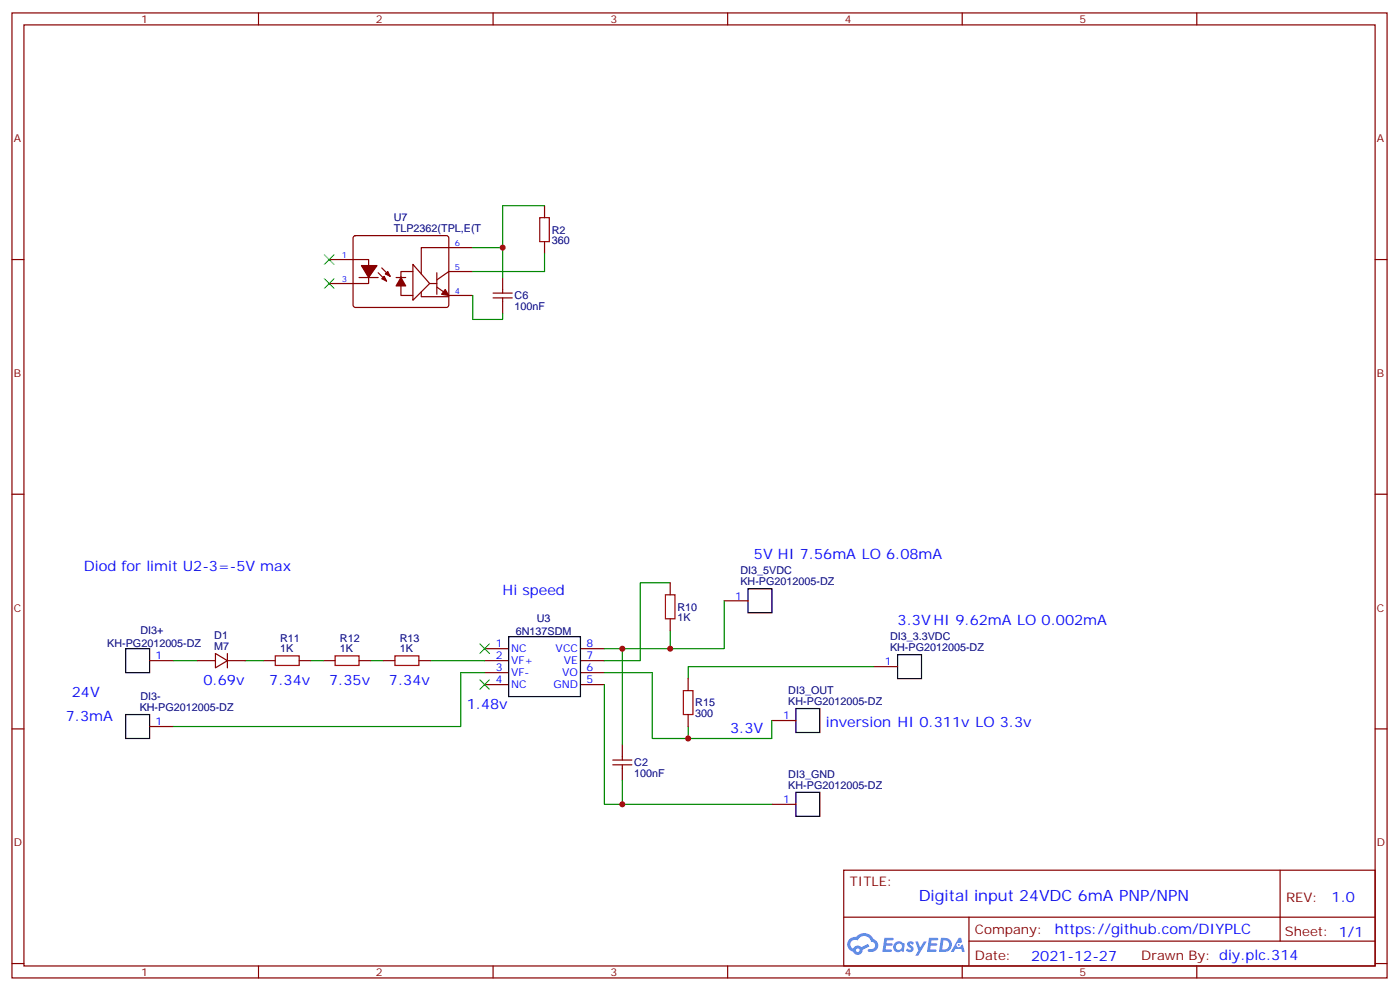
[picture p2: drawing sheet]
<svg xmlns="http://www.w3.org/2000/svg" width="413mm" height="292mm" viewBox="0 0 413 292" stroke-linecap="round" stroke-linejoin="round" font-family="sans-serif">
<g fill="none" stroke="#870000" stroke-width=".35">
<path d="M3.5 3.8h405.4v284.3h-405.4zM7.1 7.3h398.2v277.3h-398.2zM76.2 3.8v3.5M145.3 3.8v3.5M214.5 3.8v3.5M283.6 3.8v3.5M352.8 3.8v3.5M3.5 76.5h3.6M405.3 76.5h3.6M3.5 145.6h3.6M405.3 145.6h3.6M3.5 214.8h3.6"/>
<path d="M405.3 214.8h3.6M248.7 256.4h156.6v28.2h-156.6zM377.3 256.4v20.9M248.7 270.2h156.5M285.6 277.3h119.6M285.6 270.2v14.2M3.5 283.9h3.6M76.2 284.6v3.5M145.3 284.6v3.5M214.5 284.6v3.5M283.6 284.6v3.5M352.8 284.6v3.5"/>
<path d="M405.3 283.9h3.6"/>
</g>
<g fill="#5487ff">
<path d="M267.7 277.6a1.22 1.22 0 0 1 1.7 .2l-.4 .6a.47 .47 0 0 0-.3-.4 .47 .47 0 0 0-.5 .2l.1 .2a1.14 1.14 0 0 1 .8 1.8 1.14 1.14 0 0 1-1.9 0l-.2-.2 .5-.6 .7 .5a.29 .29 0 0 0 .3-.3 .29 .29 0 0 0-.2-.3 1.04 1.04 0 0 1-.6-1.7z"/>
<path d="M260.7 276.3h2.4l.3 .2-.2 .5-1.8 .1-.1 .8h1.5l.3 .4-.3 .4h-1.6l-.2 1.1h1.7l.2 .3-.2 .3-2.6 .1z"/>
<path d="M273.8 276.3h2.4l.3 .2-.1 .5-1.8 .1-.2 .8h1.6l.3 .4-.4 .4h-1.6l-.1 1.1h1.7l.2 .3-.2 .3-2.6 .1z"/>
<path d="M282.6 276.3h.7l.3 1.3-.6 .3a.69 .69 0 0 0-1 .3 .69 .69 0 0 0 .4 .9 .69 .69 0 0 0 .9-.6l.5-.2 .6 2.2h-.8l-.2-.9h-1.8l-.5 .9h-.8z"/>
<path d="M269.8 277.4h.8l.6 1.8 1.1-1.8h.9l-2.6 4.2h-.8l.9-1.5z"/>
<path d="M277.4 276.3l-.6 4.2h1.3a2.11 2.11 0 0 0 2.5-2.1 2.11 2.11 0 0 0-2.5-2.1zM278.1 277.1a1.39 1.39 0 0 1 1.7 1.4 1.39 1.39 0 0 1-1.8 1.3h-.3z"/>
<path d="M263.7 277.9a1.54 1.54 0 0 0-.1 2.2 1.54 1.54 0 0 0 2.2 .1l.6 .3 .3-2.3-.2-.3h-.4a1.49 1.49 0 0 0-2.4 0zM264 278.9a.94 .94 0 0 1 1.8 0 .94 .94 0 0 1-1.8 0z"/>
<path d="M250.4 276.7a2.18 2.18 0 0 0 1.1 3.7 1.44 1.44 0 0 0 1.6 .9 1.44 1.44 0 0 0 1.2-1.4l2-1.1-.5-.7-1.9 1a1.47 1.47 0 0 0-2.4 .4 1.39 1.39 0 0 1-.7-1.9 1.39 1.39 0 0 1 2-.5 2.12 2.12 0 0 1 2.2-1.3 2.12 2.12 0 0 1 1.9 1.7 1.14 1.14 0 0 1 1.1 1.4 1.14 1.14 0 0 1-1.7 .7 .43 .43 0 0 0-.5 .4 .43 .43 0 0 0 .4 .5 1.98 1.98 0 0 0 2.5-1.2 1.98 1.98 0 0 0-1.2-2.6 3.1 3.1 0 0 0-5.3-.6l-.9 .1zM252.3 280a.55 .55 0 0 1 1.1 0 .55 .55 0 0 1-1.1 0z"/>
<circle cx="282.6" cy="278.4" r=".26"/>
</g>
<g fill="none" stroke="#870000" stroke-width=".35">
<path d="M97 76.5h11.7v7h-11.7M104.3 69.6l.5-.2h26.8l.5 .2 .2 .5-.1 20.1-.6 .4-27.1-.1-.4-.6v-19.8zM112.5 79l2.5 2.4M121.7 77.9l4.9 5.6-4.9 5zM139.3 73h-15.1v7.7M160.5 60.6v3.5M160.5 71.2v3.5M105.8 81.8h5.7M111.5 80.4l2.4 2.4M116.8 81.8h2.8M118.2 81.4v5.7h3.5M121.7 80h-3.5v1.8"/>
<path d="M124.2 86v1.4h8.1M126.6 83.5h2.2M128.8 84.6l3.5 2.5h7M128.8 80.4v6.3M139.3 80h-7l-3.5 2.5M145.3 87.8h5.7M145.3 86.4h5.7M148.2 81.8v4.6M148.2 87.8v4.6M197.6 171.7v3.6M213.4 177h7.1M44.1 194.7h7.1"/>
<path d="M58.2 194.7h5.3M63.5 192.5l3.5 2.2-3.5 2.1zM67 194.7h5.3M67 192.5v4.3M77.6 194.7h3.5M88.2 194.7h3.5M95.2 194.7h3.6M105.8 194.7h3.6M112.9 194.7h3.5M123.5 194.7h3.5M142.9 191.1h7M142.9 194.7h7"/>
<path d="M142.9 198.2h7M171.1 191.1h7.1M171.1 194.7h7.1M171.1 198.2h7.1M197.6 182.3v3.5M202.8 200v3.5M257.5 196.4h7.1M44.1 214.1h7.1M142.9 201.7h7M171.1 201.7h7.1M183.4 219.4v4.5M202.8 210.5v3.6"/>
<path d="M227.5 212.3h7.1M180.6 225.4h5.7M180.6 223.9h5.7M183.4 225.4v4.5M227.5 237h7.1"/>
</g>
<path d="M220.5 173.5h7v7.1h-7zM37 191.1h7.1v7.1h-7.1zM149.9 187.6h21.2v17.6h-21.2zM264.6 192.9h7v7.1h-7zM37 210.5h7.1v7.1h-7.1zM234.6 208.8h7.1v7h-7.1zM234.6 233.5h7.1v7h-7.1z" fill="none" stroke="#000" stroke-width=".35"/>
<path d="M95.6 75.1l2.8 2.8M98.4 75.1l-2.8 2.8M95.6 82.1l2.8 2.8M98.4 82.1l-2.8 2.8M141.5 189.7l2.8 2.8M144.3 189.7l-2.8 2.8M141.5 200.3l2.8 2.8M144.3 200.3l-2.8 2.8" fill="none" stroke="#3c3" stroke-width=".35"/>
<g fill="none" stroke="#008700" stroke-width=".35">
<path d="M148.2 73v8.8M160.5 74.7v5.3h-21.2M160.5 60.6h-12.3v12.4h-8.9M139.3 87.1v7h8.9v-1.7M197.6 171.7h-8.9v23h-10.5M213.4 177v14.1h-15.8M51.2 194.7h7M72.3 194.7h5.3M91.7 194.7h3.5M109.4 194.7h3.5M127 194.7h15.9M142.9 198.2h-7.1v15.9h-84.6"/>
<path d="M178.2 198.2h14.1v19.4h10.5v-3.5M183.4 191.1v28.3M197.6 185.8v5.3h-19.4M257.5 196.4h-54.7v3.6M178.2 201.7v35.3h49.3M227.5 212.3v5.3h-24.7M183.4 229.9v7.1"/>
</g>
<path d="M159.1 64.1h2.8v7.1h-2.8zM196.1 175.3h2.9v7h-2.9zM81.1 193.3h7.1v2.8h-7.1zM98.8 193.3h7v2.8h-7zM116.4 193.3h7.1v2.8h-7.1zM201.4 203.5h2.9v7h-2.9z" fill="none" stroke="#a10000" stroke-width=".35"/>
<g fill="#870000" stroke="#870000" stroke-width=".35">
<path d="M131.2 85.3l1.1 1.8-2.1-.4z"/>
<path d="M112.5 82.1l.7-.7 .7 1.4z"/>
<path d="M113.6 80.7l.7-.7 .7 1.4z"/>
<path d="M106.5 78.2h4.6l-2.4 3.6z"/>
<path d="M118.2 81.8l1.4 2.4h-2.8z"/>
</g>
<g fill="#c00">
<circle cx="197.6" cy="191.1" r=".88"/>
<circle cx="183.4" cy="237" r=".88"/>
<circle cx="183.4" cy="191.1" r=".88"/>
<circle cx="202.8" cy="217.6" r=".88"/>
<circle cx="148.2" cy="73" r=".88"/>
</g>
<text font-size="4.6" fill="#00f" x="270.8" y="265.4">Digital input 24VDC 6mA PNP/NPN</text>
<g font-size="4.2" fill="#00f">
<text x="222.2" y="164.7">5V HI 7.56mA LO 6.08mA</text>
<text x="24.7" y="168.2">Diod for limit U2-3=-5V max</text>
<text x="148.2" y="175.3">Hi speed</text>
<text x="264.6" y="184.1">3.3V HI 9.62mA LO 0.002mA</text>
<text x="60" y="201.7">0.69v</text>
<text x="79.4" y="201.7">7.34v</text>
<text x="97" y="201.7">7.35v</text>
<text x="114.7" y="201.7">7.34v</text>
<text x="21.2" y="205.2">24V</text>
<text x="137.6" y="208.8">1.48v</text>
<text x="19.4" y="212.3">7.3mA</text>
<text x="215.2" y="215.8">3.3V</text>
<text x="243.4" y="214.1">inversion HI 0.311v LO 3.3v</text>
<text x="392.5" y="265.7">1.0</text>
<text x="310.9" y="275.2">https://github.com/DIYPLC</text>
<text x="304" y="283">2021-12-27</text>
</g>
<g font-size="3.9" fill="#800">
<text x="250.5" y="261">TITLE:</text>
<text x="379.1" y="265.7">REV:</text>
<text x="287.4" y="275.2">Company:</text>
<text x="378.7" y="275.8">Sheet: 1/1</text>
<text x="287.4" y="282.9">Date:</text>
<text x="336.4" y="282.9">Drawn By: diy.plc.314</text>
</g>
<g font-size="3.2" fill="#800">
<text x="41.6" y="6.8">1</text>
<text x="110.8" y="6.8">2</text>
<text x="179.9" y="6.8">3</text>
<text x="249.1" y="6.8">4</text>
<text x="318.2" y="6.8">5</text>
<text x="4.1" y="41.9">A</text>
<text x="405.9" y="41.9">A</text>
<text x="4.1" y="111.1">B</text>
<text x="405.9" y="111.1">B</text>
<text x="4.1" y="180.2">C</text>
<text x="405.9" y="180.2">C</text>
<text x="4.1" y="249.3">D</text>
<text x="405.9" y="249.3">D</text>
<text x="41.6" y="287.6">1</text>
<text x="110.8" y="287.6">2</text>
<text x="179.9" y="287.6">3</text>
<text x="249.1" y="287.6">4</text>
<text x="318.2" y="287.6">5</text>
</g>
<g font-size="3.2" fill="#000080">
<text x="116.1" y="65.2">U7</text>
<text x="116.1" y="68.4">TLP2362(TPL,E(T</text>
<text x="162.6" y="72">360</text>
<text x="162.6" y="68.8">R2</text>
<text x="151.7" y="88.2">C6</text>
<text x="151.7" y="91.4">100nF</text>
<text x="218.3" y="172.4">KH-PG2012005-DZ</text>
<text x="218.3" y="169.2">DI3_5VDC</text>
<text x="199.7" y="179.9">R10</text>
<text x="158.2" y="183.1">U3</text>
<text x="199.7" y="183.1">1K</text>
<text x="31.6" y="190.5">KH-PG2012005-DZ</text>
<text x="41.4" y="186.9">DI3+</text>
<text x="63.2" y="191.5">M7</text>
<text x="63.2" y="188.4">D1</text>
<text x="82.6" y="189.1">R11</text>
<text x="100.2" y="189.1">R12</text>
<text x="117.9" y="189.1">R13</text>
<text x="152.1" y="187">6N137SDM</text>
<text x="262.4" y="191.8">KH-PG2012005-DZ</text>
<text x="262.4" y="188.6">DI3_3.3VDC</text>
<text x="82.6" y="192.2">1K</text>
<text x="100.2" y="192.2">1K</text>
<text x="117.9" y="192.2">1K</text>
<text x="41.2" y="209.5">KH-PG2012005-DZ</text>
<text x="41.4" y="206.3">DI3-</text>
<text x="205" y="208.1">R15</text>
<text x="232.4" y="207.7">KH-PG2012005-DZ</text>
<text x="232.4" y="204.5">DI3_OUT</text>
<text x="205" y="211.4">300</text>
<text x="187" y="225.8">C2</text>
<text x="187" y="229">100nF</text>
<text x="232.4" y="232.4">KH-PG2012005-DZ</text>
<text x="232.4" y="229.2">DI3_GND</text>
</g>
<g font-size="3.2" fill="#00f">
<text x="216.7" y="176.7">1</text>
<text x="146.2" y="190.8">1</text>
<text x="172.9" y="190.8">8</text>
<text x="45.9" y="194.3">1</text>
<text x="146.2" y="194.3">2</text>
<text x="146.2" y="197.8">3</text>
<text x="150.6" y="192.2">NC</text>
<text x="150.6" y="195.7">VF+</text>
<text x="163.8" y="192.2">VCC</text>
<text x="166.2" y="195.7">VE</text>
<text x="172.9" y="197.8">6</text>
<text x="172.9" y="194.3">7</text>
<text x="260.8" y="196.1">1</text>
<text x="146.2" y="201.4">4</text>
<text x="150.6" y="199.2">VF-</text>
<text x="150.6" y="202.8">NC</text>
<text x="163.1" y="202.8">GND</text>
<text x="165.7" y="199.2">VO</text>
<text x="172.9" y="201.4">5</text>
<text x="45.9" y="213.7">1</text>
<text x="230.8" y="211.9">1</text>
<text x="230.8" y="236.6">1</text>
</g>
<g font-size="2.5" fill="#00f">
<text x="100.7" y="76.1">1</text>
<text x="134.1" y="72.6">6</text>
<text x="100.7" y="83.2">3</text>
<text x="134.1" y="79.7">5</text>
<text x="134.1" y="86.7">4</text>
</g>
</svg>
